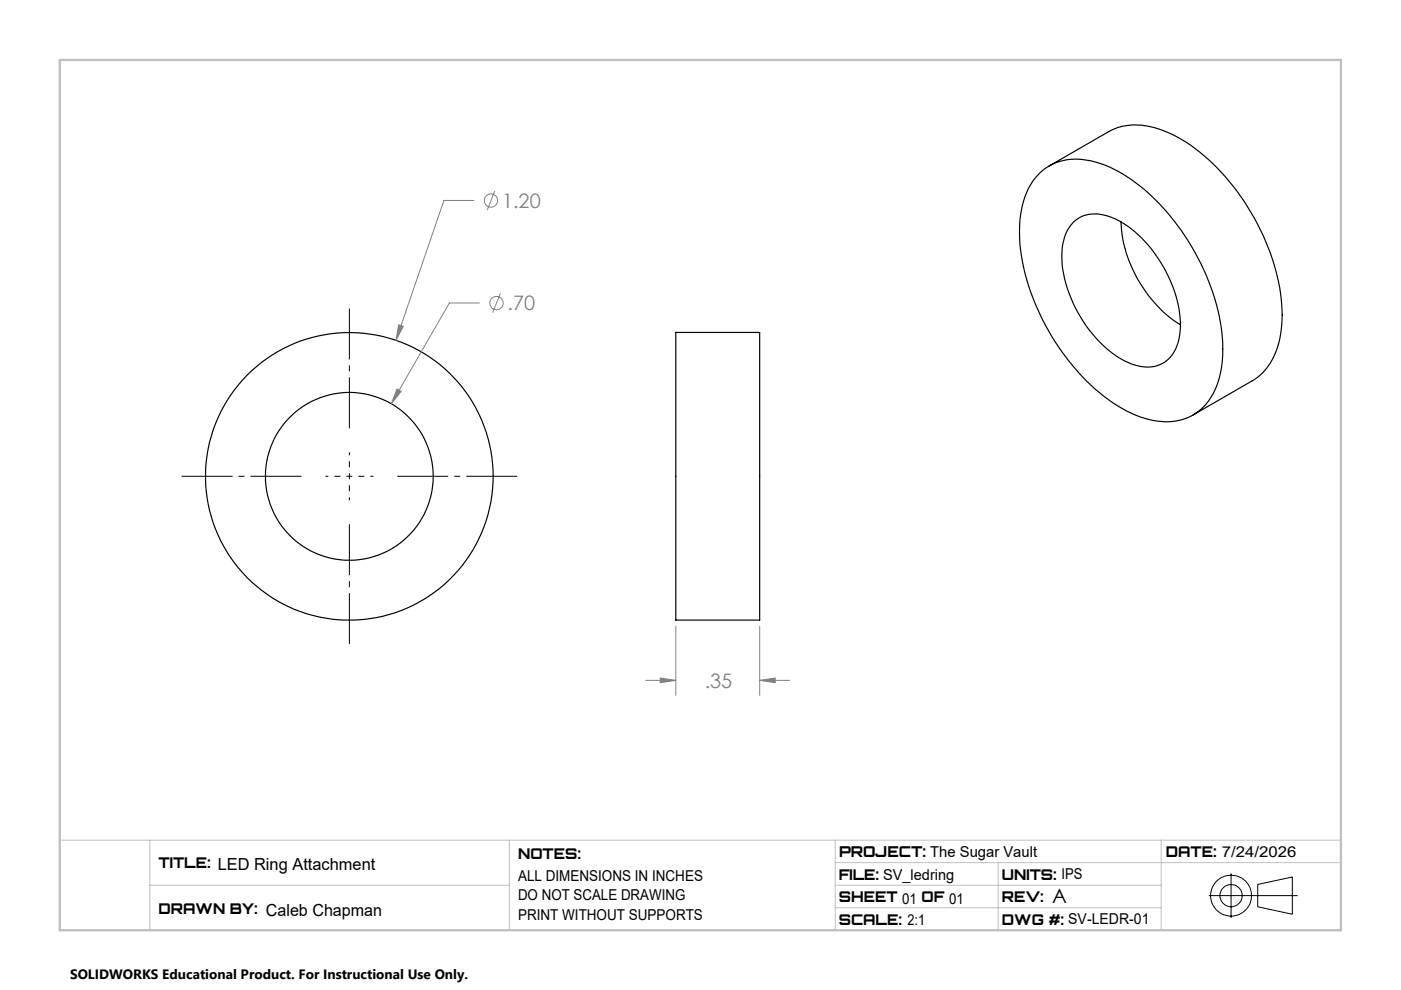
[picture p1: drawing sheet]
<svg xmlns="http://www.w3.org/2000/svg" width="297mm" height="210mm" viewBox="0 0 297 210" stroke-linecap="round" stroke-linejoin="round" font-family="sans-serif">
<g fill="none" stroke="#000" stroke-width=".25">
<path d="M220.4 36.6a11.7 11.7 0 0 1 11.7-2.3 31.3 31.3 0 0 1 14.1 9.5 49.2 49.2 0 0 1 12.9 27.9 20.1 20.1 0 0 1-2.9 13.3 11.2 11.2 0 0 1-11.8 4.1 29.9 29.9 0 0 1-15-9.3 49.7 49.7 0 0 1-13.2-27.8 21 21 0 0 1 2.6-13.5zM222.4 35.2l12.5-7.3a13.1 13.1 0 0 1 11.7-.2 37 37 0 0 1 15.6 12.8 46.5 46.5 0 0 1 9.5 26.3 17.4 17.4 0 0 1-4 12.1l-1.8 1.5-13.1 7.6M227.5 47.1a7.2 7.2 0 0 1 7.9-1.1 24 24 0 0 1 11.8 11.8 21.9 21.9 0 0 1 2.6 14.2 6.8 6.8 0 0 1-9.3 5.4 22.2 22.2 0 0 1-11.5-10.3 23.9 23.9 0 0 1-3.8-15.2 8.8 8.8 0 0 1 2.3-4.8zM237.6 47a27.7 27.7 0 0 0 12.6 21.8M143.2 70.5h17.8v60.9h-17.8z"/>
<circle cx="74" cy="101" r="30.5"/>
<circle cx="74" cy="101" r="17.8"/>
</g>
<g fill="none" stroke="#808080" stroke-width=".21">
<path d="M100.4 42.5h-6.3l-10.2 29.6M104.8 40.5l-1.5 4M84.5 68.8l1 .4-1.6 2.9z"/>
<circle cx="104.1" cy="42.5" r="1.41"/>
</g>
<path d="M12.7 178.1h271.5M31.7 178.1v19M107.9 178.1v19M177 178.1v19M246.1 178.1v19M31.7 187.6h76.2M177 187.6h69.1M177 182.8h107.2M177 192.4h69.1M211.6 182.8v14.3" fill="none" stroke="#c0c0c0" stroke-width=".21"/>
<path d="M12.7 12.7h271.5v184.4h-271.5z" fill="none" stroke="#c0c0c0" stroke-width=".5"/>
<path d="M84.5 68.8l1 .4-1.6 2.9z" fill="#808080"/>
<g fill="none" stroke="#808080" stroke-width=".21">
<path d="M101.6 64.2h-6.4l-12.3 21.4M106 62.2l-1.6 4.1M84.1 82.5l.9 .4-2.1 2.7z"/>
<circle cx="105.2" cy="64.2" r="1.41"/>
</g>
<path d="M84.1 82.5l.9 .4-2.1 2.7z" fill="#808080"/>
<path d="M143.2 132.7v14.7M161 132.7v14.7M136.9 144.2h6.3M139.9 143.7l3.3 .5-3.3 .5zM161 144.2h6.4" fill="none" stroke="#808080" stroke-width=".21"/>
<path d="M74 100.9v-5M74 100.9h-5M74 100.9v5.1M74 100.9h5.1" fill="none" stroke="#000" stroke-width=".21" stroke-dasharray="15.2 1.3 1.3 1.3" stroke-dashoffset="14.6" stroke-linecap="butt"/>
<path d="M74 90.8v-25.4M63.9 100.9h-25.4M74 111.1v25.4M84.2 100.9h25.4" fill="none" stroke="#000" stroke-width=".21" stroke-dasharray="15.2 1.3 1.3 1.3" stroke-dashoffset="4.4" stroke-linecap="butt"/>
<path d="M139.9 143.7l3.3 .5-3.3 .5z" fill="#808080"/>
<path d="M161 144.2l3.3-.5v1z" fill="none" stroke="#808080" stroke-width=".21"/>
<path d="M161 144.2l3.3-.5v1z" fill="#808080"/>
<g fill="none" stroke="#000" stroke-width=".21">
<path d="M256.2 189.8h18.8M260.9 185.1v9.4M266.6 187.4l7.3-1.5v7.9l-7.3-1.6z"/>
<circle cx="260.9" cy="189.8" r="4.3"/>
<circle cx="260.9" cy="189.8" r="2.36"/>
</g>
<g font-size="4.2" fill="#808080">
<text x="106.4" y="44">1.20</text>
<text x="107.6" y="65.8">.70</text>
<text x="149.4" y="145.8">.35</text>
</g>
<text font-size="4.2" x="223" y="191.4">A</text>
<g font-size="3.2">
<text x="177.8" y="181.7">PROJECT: The Sugar Vault</text>
<text x="109.8" y="186.6">ALL DIMENSIONS IN INCHES</text>
<text x="109.8" y="190.8">DO NOT SCALE DRAWING</text>
<text x="109.8" y="195">PRINT WITHOUT SUPPORTS</text>
</g>
<g font-size="3.1">
<text x="33.6" y="183.9">TITLE: LED Ring Attachment</text>
<text x="109.8" y="182">NOTES:</text>
<text x="247.1" y="181.7">DATE: 7/24/2026</text>
<text x="177.8" y="186.5">FILE: SV_ledring</text>
<text x="177.8" y="191.2">SHEET 01 OF 01</text>
<text x="212.3" y="186.4">UNITS: IPS</text>
<text x="212.3" y="191.2">REV:</text>
<text x="33.6" y="193.7">DRAWN BY: Caleb Chapman</text>
<text x="177.8" y="196">SCALE: 2:1</text>
<text x="212.3" y="196">DWG #: SV-LEDR-01</text>
</g>
<text font-size="2.9" x="14.8" y="207.5">SOLIDWORKS Educational Product. For Instructional Use Only.</text>
</svg>
